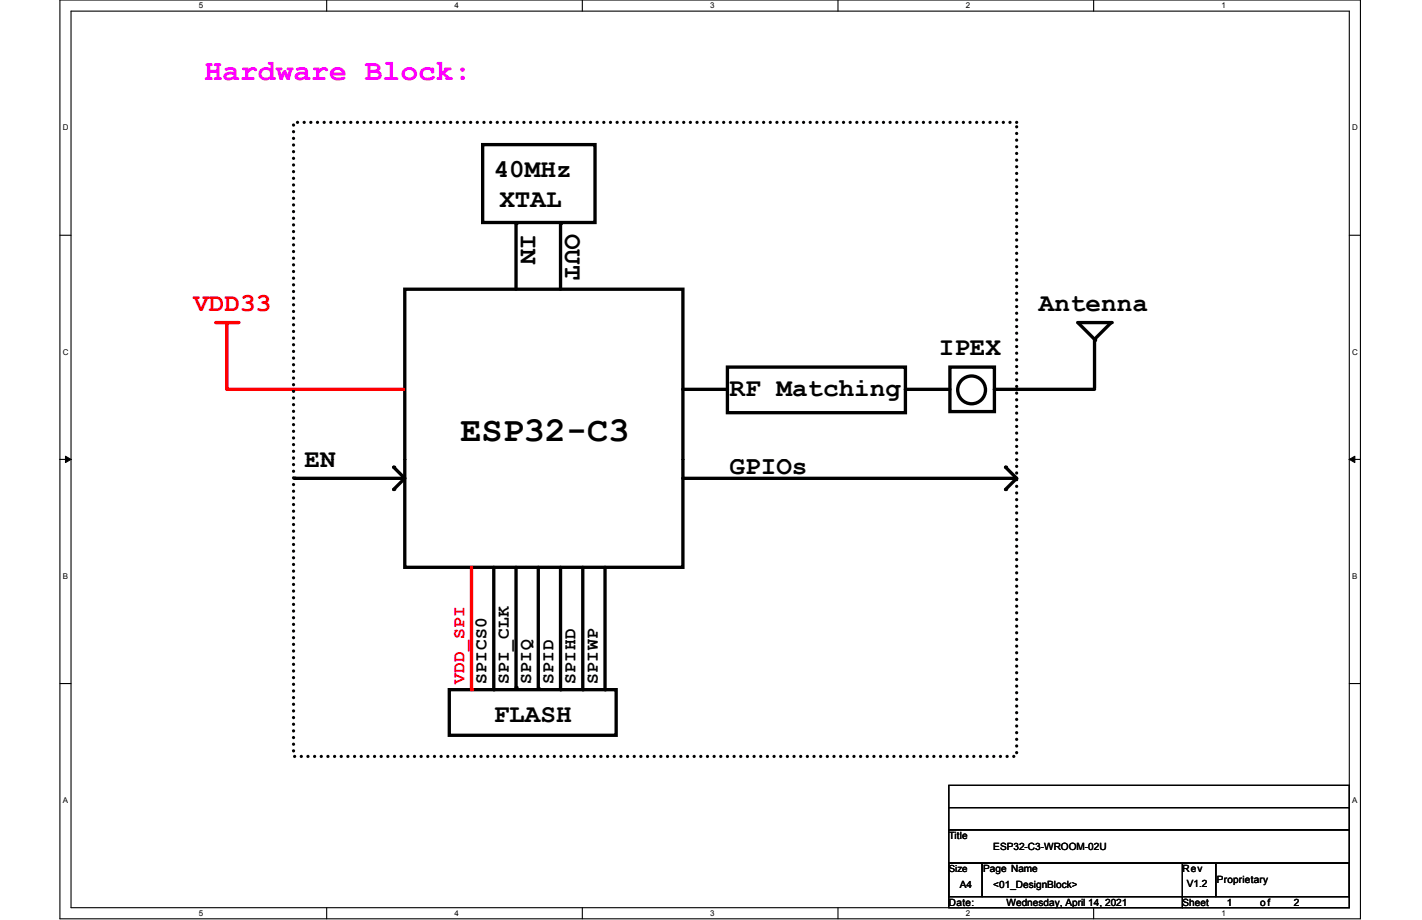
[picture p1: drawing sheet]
<svg xmlns="http://www.w3.org/2000/svg" width="864mm" height="559mm" viewBox="0 0 864 559" stroke-linecap="round" stroke-linejoin="round" font-family="sans-serif">
<path d="M36 279v-279h790v279M43 279v-272h776v272" fill="none" stroke="#000" stroke-width=".67"/>
<path d="M121 1h2v5h-2z" fill="#fff"/>
<path d="M198 0v7" fill="none" stroke="#000" stroke-width=".67"/>
<path d="M276 1h3v5h-3z" fill="#fff"/>
<path d="M354 0v7" fill="none" stroke="#000" stroke-width=".67"/>
<path d="M431 1h3v5h-3z" fill="#fff"/>
<path d="M509 0v7" fill="none" stroke="#000" stroke-width=".67"/>
<path d="M587 1h2v5h-2z" fill="#fff"/>
<path d="M664 0v7" fill="none" stroke="#000" stroke-width=".67"/>
<g fill="#fff">
<path d="M742 1h2v5h-2z"/>
<path d="M38 75h4v5h-4z"/>
<path d="M821 75h4v5h-4z"/>
<path d="M38 211h4v5h-4z"/>
<path d="M821 211h4v5h-4z"/>
</g>
<path d="M36 143h7M819 143h7M36 279h7M819 279h7" fill="none" stroke="#000" stroke-width=".67"/>
<path d="M40 277l3 2h-3zM819 279l4-2v2z" fill="#000" stroke="#000" stroke-width=".61"/>
<path d="M246 279v-103h169v103" fill="none" stroke="#000" stroke-width="2"/>
<path d="M131 196h13" fill="none" stroke="#f00" stroke-width="2"/>
<circle cx="144" cy="196" r="1" fill="#f00"/>
<path d="M138 197v39" fill="none" stroke="#f00" stroke-width="2"/>
<circle cx="138" cy="197" r="1" fill="#f00"/>
<path d="M138 236h107" fill="none" stroke="#f00" stroke-width="2"/>
<circle cx="138" cy="236" r="1" fill="#f00"/>
<g fill="none" stroke="#000" stroke-width="2">
<path d="M293 88h68v47h-68zM313 136v40M340 136v40M655 196h20l-10 10zM665 207v29M415 236h27M442 223h108v28h-108zM550 236h27M577 223h27v27h-27zM604 236h61"/>
<circle cx="590" cy="237" r="8"/>
</g>
<g fill="#000">
<circle cx="313" cy="136" r="1"/>
<circle cx="340" cy="136" r="1"/>
<circle cx="675" cy="196" r="1"/>
<circle cx="665" cy="206" r="1"/>
<circle cx="665" cy="207" r="1"/>
<circle cx="415" cy="236" r="1"/>
<circle cx="550" cy="236" r="1"/>
<circle cx="604" cy="236" r="1"/>
</g>
<path d="M178 74v205M617 74h-439M617 74h.1M617 279v-205" fill="none" stroke="#000" stroke-width="2" stroke-dasharray="0 4"/>
<path d="M36 279v279h790v-279M43 279v272h776v-272" fill="none" stroke="#000" stroke-width=".67"/>
<path d="M121 552h2v5h-2z" fill="#fff"/>
<path d="M198 551v7" fill="none" stroke="#000" stroke-width=".67"/>
<path d="M276 552h3v5h-3z" fill="#fff"/>
<path d="M354 551v7" fill="none" stroke="#000" stroke-width=".67"/>
<path d="M431 552h3v5h-3z" fill="#fff"/>
<path d="M509 551v7" fill="none" stroke="#000" stroke-width=".67"/>
<path d="M587 552h2v5h-2z" fill="#fff"/>
<path d="M664 551v7" fill="none" stroke="#000" stroke-width=".67"/>
<g fill="#fff">
<path d="M742 552h2v5h-2z"/>
<path d="M38 347h3v6h-3z"/>
<path d="M821 347h3v6h-3z"/>
</g>
<path d="M40 279h3l-3 2zM819 279h4v2z" fill="#000" stroke="#000" stroke-width=".61"/>
<g fill="#fff">
<path d="M38 483h3v6h-3z"/>
<path d="M821 483h3v6h-3z"/>
</g>
<path d="M36 415h7M819 415h7" fill="none" stroke="#000" stroke-width=".67"/>
<path d="M246 279v66h169v-66M179 291h66M239 284l7 7-7 6M415 291h202M611 284l6 7M617 291l-6 6M300 345v74M313 345v73M327 345v73M340 345v74M354 345v74M273 419h101v28h-101z" fill="none" stroke="#000" stroke-width="2"/>
<g fill="#000">
<circle cx="179" cy="291" r="1"/>
<circle cx="239" cy="297" r="1"/>
<circle cx="239" cy="284" r="1"/>
<circle cx="415" cy="291" r="1"/>
<circle cx="611" cy="284" r="1"/>
<circle cx="611" cy="297" r="1"/>
<circle cx="300" cy="419" r="1"/>
<circle cx="313" cy="418" r="1"/>
<circle cx="327" cy="418" r="1"/>
<circle cx="340" cy="419" r="1"/>
<circle cx="354" cy="419" r="1"/>
</g>
<path d="M178 279v180M178 459h439v-180" fill="none" stroke="#000" stroke-width="2" stroke-dasharray="0 4"/>
<path d="M286 345v74" fill="none" stroke="#f00" stroke-width="2"/>
<circle cx="286" cy="419" r="1" fill="#f00"/>
<path d="M367 345v74" fill="none" stroke="#000" stroke-width="2"/>
<circle cx="367" cy="419" r="1" fill="#000"/>
<path d="M576 477h243v14h-243zM576 491h243v13h-243zM576 504h243v20h-243zM576 524h20v21h-20zM576 524h243v21h-243zM596 524h122v21h-122zM718 524h20v21h-20zM738 524h81v21h-81zM576 545h142v6h-142zM718 545h101v6h-101z" fill="none" stroke="#000" stroke-width=".67"/>
<text font-size="21.4" x="280" y="268">ESP32-C3</text>
<text font-size="18" fill="#f0f" x="124" y="49">Hardware Block:</text>
<g font-size="15.7">
<text x="300" y="108">40MHz</text>
<text x="303" y="126">XTAL</text>
<text x="316" y="142" transform="rotate(90 316 142)">IN</text>
<text x="343" y="142" transform="rotate(90 343 142)">OUT</text>
<text x="631" y="189">Antenna</text>
<text x="570" y="216">IPEX</text>
<text x="443" y="241">RF Matching</text>
<text x="185" y="283">EN</text>
<text x="443" y="288">GPIOs</text>
<text x="300" y="439">FLASH</text>
</g>
<text font-size="15.7" fill="#f00" x="117" y="189">VDD33</text>
<text font-size="10.8" fill="#f00" x="282" y="416" transform="rotate(-90 282 416)">VDD_SPI</text>
<g font-size="10.8">
<text x="296" y="416" transform="rotate(-90 296 416)">SPICS0</text>
<text x="309" y="416" transform="rotate(-90 309 416)">SPI_CLK</text>
<text x="323" y="416" transform="rotate(-90 323 416)">SPIQ</text>
<text x="336" y="416" transform="rotate(-90 336 416)">SPID</text>
<text x="350" y="416" transform="rotate(-90 350 416)">SPIHD</text>
<text x="363" y="416" transform="rotate(-90 363 416)">SPIWP</text>
</g>
<g font-size="6.1">
<text x="576" y="510">Title</text>
<text x="603" y="516">ESP32-C3-WROOM-02U</text>
<text x="597" y="530">Page Name</text>
<text x="718" y="530">Rev</text>
<text x="583" y="539">A4</text>
<text x="603" y="539">&lt;01_DesignBlock&gt;</text>
<text x="721" y="539">V1.2</text>
<text x="739" y="537">Proprietary</text>
<text x="576" y="550">Date:</text>
<text x="611" y="550">Wednesday, April 14, 2021</text>
<text x="718" y="550">Sheet</text>
<text x="745" y="550">1</text>
<text x="765" y="550">of</text>
<text x="786" y="550">2</text>
</g>
<text font-size="5.9" x="576" y="530">Size</text>
<g font-size="4.8">
<text x="121" y="5">5</text>
<text x="276" y="5">4</text>
<text x="431" y="5">3</text>
<text x="587" y="5">2</text>
<text x="742" y="5">1</text>
<text x="38" y="79">D</text>
<text x="821" y="79">D</text>
<text x="38" y="215">C</text>
<text x="821" y="215">C</text>
<text x="38" y="351">B</text>
<text x="821" y="351">B</text>
<text x="38" y="488">A</text>
<text x="821" y="488">A</text>
<text x="121" y="556">5</text>
<text x="276" y="556">4</text>
<text x="431" y="556">3</text>
<text x="587" y="556">2</text>
<text x="742" y="556">1</text>
</g>
</svg>
